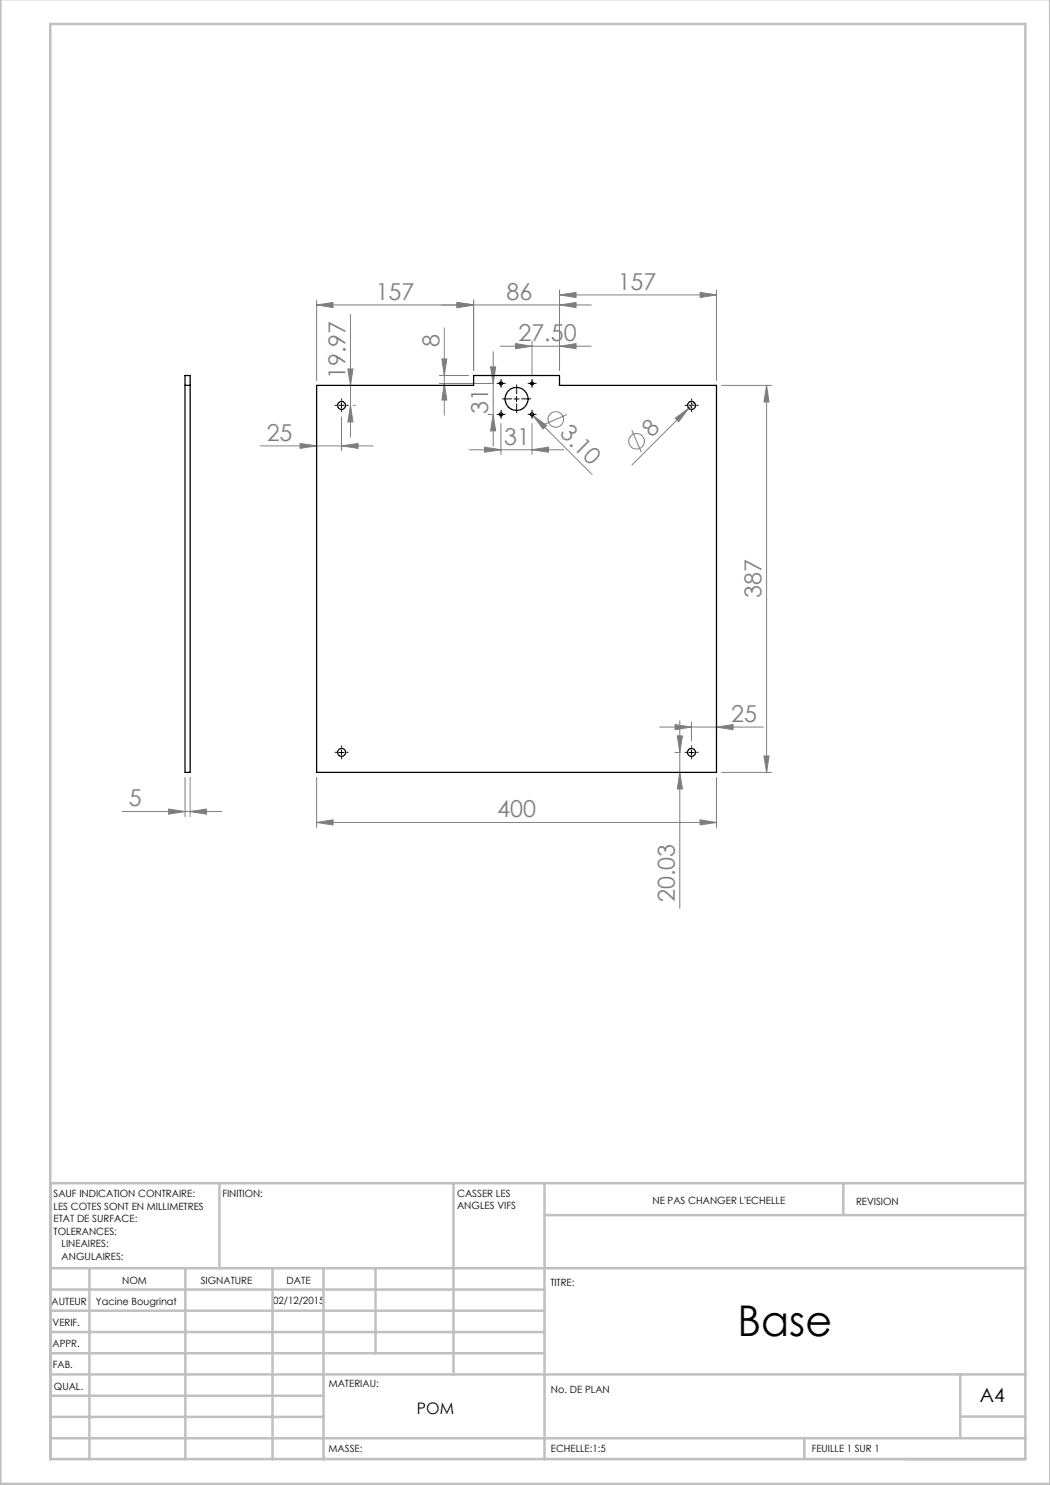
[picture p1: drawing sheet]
<svg xmlns="http://www.w3.org/2000/svg" width="210mm" height="297mm" viewBox="0 0 210 297" stroke-linecap="round" stroke-linejoin="round" font-family="sans-serif">
<g fill="none" stroke="#808080" stroke-width=".2">
<path d="M111.9 59l3.3-.5v1zM111.9 58v16.1M111.9 59h31.4M140 58.5l3.3 .5-3.3 .5zM143.3 58v18.1M63.3 61l3.3-.5v1zM63.3 60v16.1M69.6 73.8h1l-.5 3.3zM70.1 62.9v24.5M87.9 76.7h10.5M87.9 75.1h5.8M88.4 71.8h1l-.5 3.3z"/>
<path d="M88.9 76.7l.5 3.3h-1zM88.9 65.5v17.5M91.4 60.5l3.3 .5-3.3 .5zM94.7 60v14.1M98.1 73.4h1l-.5 3.3zM98.6 70.3v18.9M100 69.2h18.3M103.1 68.7l3.3 .5-3.3 .5zM106.4 68.2v6.7M111.9 69.2l3.3-.5v1zM111.9 61l3.3-.5v1zM118.3 61h-55"/>
<path d="M144.3 77.1h10M153.3 77.1l.5 3.3h-1zM153.3 77.1v77.4M52 89.2h22.6M60 88.7l3.3 .5-3.3 .5zM68.3 89.2l3.3-.5v1zM68.3 83.4v6.8M70.1 81.1l.5 3.3h-1zM70.6 81.1h.5M93.8 90h18.9M96.9 89.4l3.3 .6-3.3 .4zM97.6 82.9h.8"/>
<path d="M98.6 82.9l.5 3.3h-1zM100.2 84.7v6.2M106.2 82.7l.4 .4M106.4 90l3.3-.6v1zM106.4 84.7v6.2M106.6 83.1l2.7 2-.7 .7zM106.6 83.1l11.8 11.8M113.3 82.9l-4.4 1.9M126.4 86l1.9 4.4M135 83.6l2.7-1.9-2 2.6zM138.9 80.5l-12.5 12.5M37 155.5v7.8"/>
<path d="M38 155.5v7.8M63.3 155.5v10M131.9 145.4h20.8M135 150.5h1M135 144.9l3.3 .5-3.3 .5zM135.5 147.2h1l-.5 3.3zM136 154.5l.5 3.3h-1zM136 144.1v37.6M138.3 144.4v3.8M143.3 145.4l3.3-.5v1zM143.3 155.5v10M144.3 154.5h10"/>
<path d="M152.8 151.2h1l-.5 3.3zM24.4 162.3h20M33.7 161.8l3.3 .5-3.3 .5zM38 162.3l3.3-.5v1zM63.3 164.5l3.3-.5v1zM63.3 164.5h80M140 164l3.3 .5-3.3 .5z"/>
<circle cx="111.2" cy="83.9" r="1.55"/>
<circle cx="127.3" cy="88.3" r="1.55"/>
</g>
<g fill="none" stroke="#000" stroke-width=".2" stroke-dasharray="30.5 1.3 1.3 1.3">
<path d="M99.7 76.7h-.3M100.2 76.2v-.3M100.2 77.2v.3M100.7 76.7h.3M102.3 79.8h-1.8M103.3 78.8v-1.8M104.3 79.8h1.8M105.9 76.7h-.3M106.4 76.2v-.3M106.4 77.2v.3M106.9 76.7h.3M67.3 81.1h-.3"/>
<path d="M68.3 80.1v-.3M68.3 82.1v.3M69.3 81.1h.3M99.7 82.9h-.3M100.2 82.4v-.3M100.2 83.4v.3M100.7 82.9h.3M103.3 80.8v1.8M105.9 82.9h-.3M106.4 82.4v-.3M106.4 83.4v.3M106.9 82.9h.3"/>
<path d="M137.3 81.1h-.3M138.3 80.1v-.3M138.3 82.1v.3M139.3 81.1h.3M67.3 150.5h-.3M68.3 149.5v-.3M68.3 151.5v.3M69.3 150.5h.3M137.3 150.5h-.3M138.3 149.5v-.3M138.3 151.5v.3M139.3 150.5h.3"/>
</g>
<g fill="none" stroke="#000" stroke-width=".2">
<path d="M99.7 76.7h1M100.2 76.2v1M102.8 79.8h1M103.3 79.3v1M105.9 76.7h1M106.4 76.2v1M67.8 81.1h1M68.3 80.6v1M99.7 82.9h1M100.2 82.4v1M105.9 82.9h1M106.4 82.4v1"/>
<path d="M137.8 81.1h1M138.3 80.6v1M67.8 150.5h1M68.3 150v1M137.8 150.5h1M138.3 150v1"/>
</g>
<g fill="none" stroke="#c0c0c0" stroke-width=".5">
<path d="M.1 -.1v296.9h209.9v-296.9M10.1 4.8h195v287h-195zM43.9 236.6v17M90.7 236.6v38.3M108.9 236.6v55.3M168.7 236.6v6.3M205.1 236.6h-195v55.3M10.1 253.6h195M10.1 257.9h98.8M17.9 253.6v38.3M37.1 253.6v38.3M54.5 253.6v38.3"/>
<path d="M64.7 253.6v38.3M75.1 253.6v17M108.9 243h96.2M10.1 270.6h98.8M10.1 266.4h98.8M10.1 262.1h98.8M10.1 279.1h54.6M10.1 274.9h195M192.1 274.8v12.7M10.1 287.7h195M10.1 283.4h54.6M160.9 287.5v4.3"/>
<path d="M192.1 283.3h13"/>
</g>
<g fill="#808080">
<path d="M135 83.6l2.7-1.9-2 2.6z"/>
<path d="M106.6 83.1l2.7 2-.7 .7z"/>
<path d="M111.9 61l3.3-.5v1zM91.4 60.5l3.3 .5-3.3 .5zM68.3 89.2l3.3-.5v1zM60 88.7l3.3 .5-3.3 .5zM38 162.3l3.3-.5v1zM33.7 161.8l3.3 .5-3.3 .5z"/>
<path d="M63.3 164.5l3.3-.5v1zM140 164l3.3 .5-3.3 .5zM63.3 61l3.3-.5v1zM91.4 60.5l3.3 .5-3.3 .5zM135 144.9l3.3 .5-3.3 .5zM143.3 145.4l3.3-.5v1zM96.9 89.4l3.3 .6-3.3 .4zM106.4 90l3.3-.6v1zM103.1 68.7l3.3 .5-3.3 .5zM111.9 69.2l3.3-.5v1z"/>
<path d="M111.9 59l3.3-.5v1zM140 58.5l3.3 .5-3.3 .5z"/>
<path d="M152.8 151.2h1l-.5 3.3zM153.3 77.1l.5 3.3h-1zM70.1 81.1l.5 3.3h-1zM69.6 73.8h1l-.5 3.3zM88.9 76.7l.5 3.3h-1zM88.4 71.8h1l-.5 3.3z"/>
<path d="M135.5 147.2h1l-.5 3.3zM136 154.5l.5 3.3h-1zM98.1 73.4h1l-.5 3.3zM98.6 82.9l.5 3.3h-1z"/>
</g>
<g fill="none" stroke="#000" stroke-width=".25">
<path d="M37 77.1h1M37 75.1h1v79.4h-1zM63.3 77.1h31.4v-2h17.2v2h31.4v77.4h-80z"/>
<circle cx="100.2" cy="76.7" r=".31"/>
<circle cx="103.3" cy="79.8" r="2.3"/>
<circle cx="106.4" cy="76.7" r=".31"/>
<circle cx="68.3" cy="81.1" r=".8"/>
<circle cx="100.2" cy="82.9" r=".32"/>
<circle cx="106.4" cy="82.9" r=".31"/>
<circle cx="138.3" cy="81.1" r=".8"/>
<circle cx="68.3" cy="150.5" r=".8"/>
<circle cx="138.3" cy="150.5" r=".8"/>
</g>
<text font-size="8.5" x="147.5" y="267.2">Base</text>
<g font-size="4.7" fill="#808080">
<text x="75.1" y="60">157</text>
<text x="101.3" y="60">86</text>
<text x="123.5" y="58">157</text>
<text x="87.9" y="69.4" transform="rotate(-90 87.9 69.4)">8</text>
<text x="103.7" y="68.2">27.50</text>
<text x="69.1" y="75.8" transform="rotate(-90 69.1 75.8)">19.97</text>
<text x="97.6" y="82.9" transform="rotate(-90 97.6 82.9)">31</text>
<text x="53.3" y="88.1">25</text>
<text x="100.8" y="88.9">31</text>
<text x="111.8" y="86.9" transform="rotate(45 111.8 86.9)">3.10</text>
<text x="130.4" y="87.6" transform="rotate(-45 130.4 87.6)">8</text>
<text x="152.3" y="119.6" transform="rotate(-90 152.3 119.6)">387</text>
<text x="146.2" y="144.4">25</text>
<text x="25.7" y="161.3">5</text>
<text x="99.4" y="163.5">400</text>
<text x="135" y="180.4" transform="rotate(-90 135 180.4)">20.03</text>
</g>
<text font-size="3.9" x="196" y="280.4">A4</text>
<text font-size="3.2" x="83.4" y="282.8">POM</text>
<g font-size="2">
<text x="10.7" y="239.5">SAUF INDICATION CONTRAIRE:</text>
<text x="44.5" y="239.5">FINITION:</text>
<text x="91.4" y="239.4">CASSER LES</text>
<text x="10.7" y="242">LES COTES SONT EN MILLIMETRES</text>
<text x="10.7" y="244.5">ETAT DE SURFACE:</text>
<text x="91.4" y="241.9">ANGLES VIFS</text>
<text x="130.5" y="240.8">NE PAS CHANGER L'ECHELLE</text>
<text x="171.2" y="241">REVISION</text>
<text x="10.7" y="247">TOLERANCES:</text>
<text x="12.3" y="249.5">LINEAIRES:</text>
<text x="12.3" y="252">ANGULAIRES:</text>
<text x="24.4" y="256.9">NOM</text>
<text x="40.1" y="256.8">SIGNATURE</text>
<text x="57.3" y="256.8">DATE</text>
<text x="110.1" y="257.1">TITRE:</text>
<text x="10.3" y="260.9">AUTEUR</text>
<text x="19.2" y="261">Yacine Bougrinat</text>
<text x="54.6" y="260.8">02/12/2015</text>
<text x="10.5" y="269.3">APPR.</text>
<text x="10.5" y="265.2">VERIF.</text>
<text x="10.6" y="273.6">FAB.</text>
<text x="10.8" y="278">QUAL.</text>
<text x="65.8" y="277.4">MATERIAU:</text>
<text x="110.2" y="278.5">No. DE PLAN</text>
<text x="65.7" y="290.4">MASSE:</text>
<text x="110.2" y="290.5">ECHELLE:1:5</text>
<text x="162.4" y="290.4">FEUILLE 1 SUR 1</text>
</g>
</svg>
